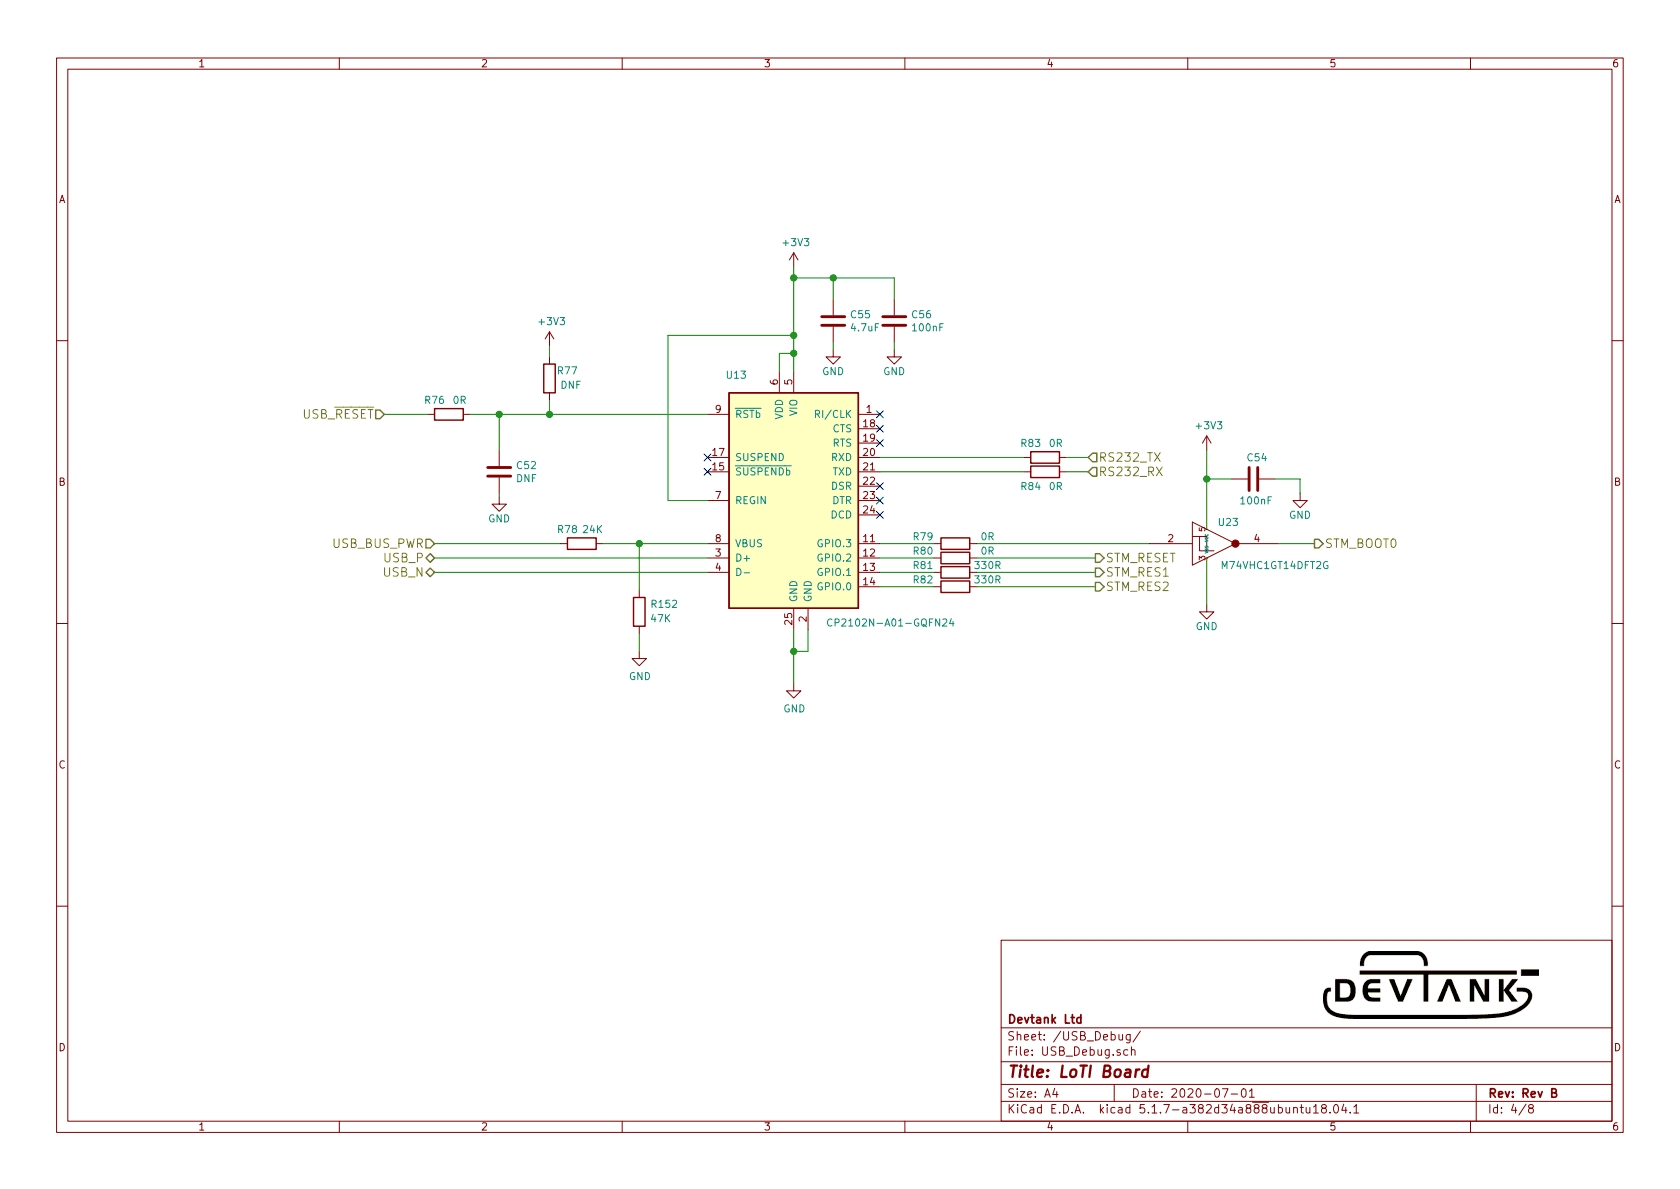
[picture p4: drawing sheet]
EESchema Schematic File Version 4
EELAYER 30 0
EELAYER END
$Descr A4 11693 8268
encoding utf-8
Sheet 4 8
Title "LoTI Board"
Date "2020-07-01"
Rev "Rev B"
Comp "Devtank Ltd"
Comment1 ""
Comment2 ""
Comment3 ""
Comment4 ""
$EndDescr
Text HLabel 7575 3275 2    60   Input ~ 0
RS232_RX
Text HLabel 7575 3175 2    60   Input ~ 0
RS232_TX
Text HLabel 3025 3875 0    60   BiDi ~ 0
USB_P
Text HLabel 3025 3975 0    60   BiDi ~ 0
USB_N
$Comp
L LoTI_Board-rescue:CP2102N-A01-GQFN24-silabs U13
U 1 1
P 5525 3475
F 0 "U13" H 5125 4350 50  0000 C CNN
F 1 "CP2102N-A01-GQFN24" H 6200 2625 50  0000 C CNN
F 2 "Package_DFN_QFN:QFN-24-1EP_4x4mm_P0.5mm_EP2.6x2.6mm_ThermalVias" H 5975 2675 50  0001 L CNN
F 3 "http://www.silabs.com/support%20documents/technicaldocs/cp2102n-datasheet.pdf" H 5575 2425 50  0001 C CNN
F 4 "118-007" H 5525 3475 50  0001 C CNN "Devtank"
	1    5525 3475
	1    0    0    -1  
$EndComp
$Comp
L power:GND #PWR0136
U 1 1
P 5525 4750
F 0 "#PWR0136" H 5525 4500 50  0001 C CNN
F 1 "GND" H 5530 4577 50  0000 C CNN
F 2 "" H 5525 4750 50  0001 C CNN
F 3 "" H 5525 4750 50  0001 C CNN
	1    5525 4750
	1    0    0    -1  
$EndComp
Wire Wire Line
	5525 4750 5525 4525
Wire Wire Line
	5625 4375 5625 4525
Wire Wire Line
	5625 4525 5525 4525
Connection ~ 5525 4525
Wire Wire Line
	5525 4525 5525 4375
$Comp
L power:+3V3 #PWR0135
U 1 1
P 5525 1850
F 0 "#PWR0135" H 5525 1700 50  0001 C CNN
F 1 "+3V3" H 5540 2023 50  0000 C CNN
F 2 "" H 5525 1850 50  0001 C CNN
F 3 "" H 5525 1850 50  0001 C CNN
	1    5525 1850
	1    0    0    -1  
$EndComp
Wire Wire Line
	5525 1850 5525 1925
Wire Wire Line
	5425 2575 5425 2450
Wire Wire Line
	5425 2450 5525 2450
Connection ~ 5525 2450
Wire Wire Line
	5525 2450 5525 2575
Wire Wire Line
	4925 3475 4650 3475
Wire Wire Line
	4650 2325 5525 2325
Connection ~ 5525 2325
Wire Wire Line
	5525 2325 5525 2450
$Comp
L LoTI_Board-rescue:R-device R78
U 1 1
P 4050 3775
F 0 "R78" V 3950 3675 50  0000 C CNN
F 1 "24K" V 3950 3850 50  0000 C CNN
F 2 "Resistor_SMD:R_0603_1608Metric" V 3980 3775 50  0001 C CNN
F 3 "" H 4050 3775 50  0001 C CNN
F 4 "101-005" V 4050 3775 50  0001 C CNN "Devtank"
	1    4050 3775
	0    1    1    0   
$EndComp
Wire Wire Line
	4925 3775 4450 3775
Text HLabel 3025 3775 0    60   Input ~ 0
USB_BUS_PWR
Text HLabel 2675 2875 0    60   Input ~ 0
USB_~RESET
Wire Wire Line
	2675 2875 2975 2875
$Comp
L LoTI_Board-rescue:R-device R?
U 1 1
P 6650 3975
AR Path="/589A1B39/5C3AE29F" Ref="R?"  Part="1" 
AR Path="/5AFBC859/5C3AE29F" Ref="R?"  Part="1" 
AR Path="/5CA829FD/5C3AE29F" Ref="R81"  Part="1" 
F 0 "R81" V 6600 3750 50  0000 C CNN
F 1 "330R" V 6600 4200 50  0000 C CNN
F 2 "Resistor_SMD:R_0603_1608Metric" V 6580 3975 50  0001 C CNN
F 3 "" H 6650 3975 50  0000 C CNN
F 4 "101-024" V 6650 3975 60  0001 C CNN "Devtank"
	1    6650 3975
	0    1    1    0   
$EndComp
$Comp
L LoTI_Board-rescue:R-device R?
U 1 1
P 6650 4075
AR Path="/589A1B39/5C3AF9C1" Ref="R?"  Part="1" 
AR Path="/5AFBC859/5C3AF9C1" Ref="R?"  Part="1" 
AR Path="/5CA829FD/5C3AF9C1" Ref="R82"  Part="1" 
F 0 "R82" V 6600 3850 50  0000 C CNN
F 1 "330R" V 6600 4300 50  0000 C CNN
F 2 "Resistor_SMD:R_0603_1608Metric" V 6580 4075 50  0001 C CNN
F 3 "" H 6650 4075 50  0000 C CNN
F 4 "101-024" V 6650 4075 60  0001 C CNN "Devtank"
	1    6650 4075
	0    1    1    0   
$EndComp
Wire Wire Line
	6500 4075 6125 4075
Wire Wire Line
	6125 3175 7125 3175
Wire Wire Line
	6125 3275 7125 3275
$Comp
L LoTI_Board-rescue:R-device R83
U 1 1
P 7275 3175
F 0 "R83" V 7175 3075 50  0000 C CNN
F 1 "0R" V 7175 3250 50  0000 C CNN
F 2 "Resistor_SMD:R_0603_1608Metric" V 7205 3175 50  0001 C CNN
F 3 "" H 7275 3175 50  0001 C CNN
F 4 "101-005" V 7275 3175 50  0001 C CNN "Devtank"
	1    7275 3175
	0    1    1    0   
$EndComp
$Comp
L LoTI_Board-rescue:R-device R84
U 1 1
P 7275 3275
F 0 "R84" V 7375 3175 50  0000 C CNN
F 1 "0R" V 7375 3350 50  0000 C CNN
F 2 "Resistor_SMD:R_0603_1608Metric" V 7205 3275 50  0001 C CNN
F 3 "" H 7275 3275 50  0001 C CNN
F 4 "101-005" V 7275 3275 50  0001 C CNN "Devtank"
	1    7275 3275
	0    1    1    0   
$EndComp
Wire Wire Line
	7575 3175 7425 3175
Wire Wire Line
	7425 3275 7575 3275
$Comp
L LoTI_Board-rescue:R-device R76
U 1 1
P 3125 2875
F 0 "R76" V 3025 2775 50  0000 C CNN
F 1 "0R" V 3025 2950 50  0000 C CNN
F 2 "Resistor_SMD:R_0603_1608Metric" V 3055 2875 50  0001 C CNN
F 3 "" H 3125 2875 50  0001 C CNN
F 4 "101-005" V 3125 2875 50  0001 C CNN "Devtank"
	1    3125 2875
	0    1    1    0   
$EndComp
$Comp
L LoTI_Board-rescue:R-device R77
U 1 1
P 3825 2625
F 0 "R77" H 3700 2575 50  0000 C CNN
F 1 "DNF" H 3675 2675 50  0000 C CNN
F 2 "Resistor_SMD:R_0603_1608Metric" V 3755 2625 50  0001 C CNN
F 3 "" H 3825 2625 50  0001 C CNN
	1    3825 2625
	-1   0    0    1   
$EndComp
Wire Wire Line
	3825 2775 3825 2875
Connection ~ 3825 2875
Wire Wire Line
	3825 2875 4925 2875
$Comp
L power:+3V3 #PWR0132
U 1 1
P 3825 2400
F 0 "#PWR0132" H 3825 2250 50  0001 C CNN
F 1 "+3V3" H 3840 2573 50  0000 C CNN
F 2 "" H 3825 2400 50  0001 C CNN
F 3 "" H 3825 2400 50  0001 C CNN
	1    3825 2400
	1    0    0    -1  
$EndComp
Wire Wire Line
	3825 2400 3825 2475
$Comp
L LoTI_Board-rescue:C-device C55
U 1 1
P 5800 2225
F 0 "C55" H 5915 2271 50  0000 L CNN
F 1 "4.7uF" H 5915 2180 50  0000 L CNN
F 2 "Capacitor_SMD:C_0805_2012Metric" H 5838 2075 50  0001 C CNN
F 3 "" H 5800 2225 50  0001 C CNN
F 4 "105-007" H 5800 2225 50  0001 C CNN "Devtank"
	1    5800 2225
	1    0    0    -1  
$EndComp
$Comp
L LoTI_Board-rescue:C-device C56
U 1 1
P 6225 2225
F 0 "C56" H 6340 2271 50  0000 L CNN
F 1 "100nF" H 6340 2180 50  0000 L CNN
F 2 "Capacitor_SMD:C_0603_1608Metric" H 6263 2075 50  0001 C CNN
F 3 "" H 6225 2225 50  0001 C CNN
F 4 "105-002" H 6225 2225 50  0001 C CNN "Devtank"
	1    6225 2225
	1    0    0    -1  
$EndComp
Wire Wire Line
	5800 2075 5800 1925
Wire Wire Line
	5800 1925 5525 1925
Connection ~ 5525 1925
Wire Wire Line
	5525 1925 5525 2325
Wire Wire Line
	6225 2075 6225 1925
Wire Wire Line
	6225 1925 5800 1925
Connection ~ 5800 1925
$Comp
L power:GND #PWR0137
U 1 1
P 5800 2425
F 0 "#PWR0137" H 5800 2175 50  0001 C CNN
F 1 "GND" H 5800 2275 50  0000 C CNN
F 2 "" H 5800 2425 50  0001 C CNN
F 3 "" H 5800 2425 50  0001 C CNN
	1    5800 2425
	1    0    0    -1  
$EndComp
$Comp
L power:GND #PWR0138
U 1 1
P 6225 2425
F 0 "#PWR0138" H 6225 2175 50  0001 C CNN
F 1 "GND" H 6225 2275 50  0000 C CNN
F 2 "" H 6225 2425 50  0001 C CNN
F 3 "" H 6225 2425 50  0001 C CNN
	1    6225 2425
	1    0    0    -1  
$EndComp
Wire Wire Line
	6225 2425 6225 2375
Wire Wire Line
	5800 2375 5800 2425
NoConn ~ 4925 3175
NoConn ~ 4925 3275
NoConn ~ 6125 2875
NoConn ~ 6125 2975
NoConn ~ 6125 3075
NoConn ~ 6125 3375
NoConn ~ 6125 3475
NoConn ~ 6125 3575
$Comp
L LoTI_Board-rescue:C-device C?
U 1 1
P 3475 3275
AR Path="/5AFBC859/5CA83BDF" Ref="C?"  Part="1" 
AR Path="/5A951BF0/5CA83BDF" Ref="C?"  Part="1" 
AR Path="/5CA829FD/5CA83BDF" Ref="C52"  Part="1" 
F 0 "C52" H 3590 3321 50  0000 L CNN
F 1 "DNF" H 3590 3230 50  0000 L CNN
F 2 "Capacitor_SMD:C_0603_1608Metric" H 3513 3125 50  0001 C CNN
F 3 "" H 3475 3275 50  0001 C CNN
	1    3475 3275
	1    0    0    -1  
$EndComp
Wire Wire Line
	3275 2875 3475 2875
$Comp
L power:GND #PWR0131
U 1 1
P 3475 3450
F 0 "#PWR0131" H 3475 3200 50  0001 C CNN
F 1 "GND" H 3475 3300 50  0000 C CNN
F 2 "" H 3475 3450 50  0001 C CNN
F 3 "" H 3475 3450 50  0001 C CNN
	1    3475 3450
	1    0    0    -1  
$EndComp
Wire Wire Line
	3025 3775 3900 3775
Wire Wire Line
	3475 3425 3475 3450
Wire Wire Line
	3475 2875 3475 3125
Connection ~ 3475 2875
Wire Wire Line
	3475 2875 3825 2875
Wire Wire Line
	6125 3975 6500 3975
$Comp
L LoTI_Board-rescue:R-device R?
U 1 1
P 6650 3875
AR Path="/589A1B39/5CA8BD2A" Ref="R?"  Part="1" 
AR Path="/5AFBC859/5CA8BD2A" Ref="R?"  Part="1" 
AR Path="/5CA829FD/5CA8BD2A" Ref="R80"  Part="1" 
F 0 "R80" V 6600 3650 50  0000 C CNN
F 1 "0R" V 6600 4100 50  0000 C CNN
F 2 "Resistor_SMD:R_0603_1608Metric" V 6580 3875 50  0001 C CNN
F 3 "" H 6650 3875 50  0000 C CNN
F 4 "101-005" V 6650 3875 60  0001 C CNN "Devtank"
	1    6650 3875
	0    1    1    0   
$EndComp
Wire Wire Line
	6125 3875 6500 3875
$Comp
L LoTI_Board-rescue:R-device R?
U 1 1
P 6650 3775
AR Path="/589A1B39/5CA8CA4A" Ref="R?"  Part="1" 
AR Path="/5AFBC859/5CA8CA4A" Ref="R?"  Part="1" 
AR Path="/5CA829FD/5CA8CA4A" Ref="R79"  Part="1" 
F 0 "R79" V 6600 3550 50  0000 C CNN
F 1 "0R" V 6600 4000 50  0000 C CNN
F 2 "Resistor_SMD:R_0603_1608Metric" V 6580 3775 50  0001 C CNN
F 3 "" H 6650 3775 50  0000 C CNN
F 4 "101-005" V 6650 3775 60  0001 C CNN "Devtank"
	1    6650 3775
	0    1    1    0   
$EndComp
Wire Wire Line
	6125 3775 6500 3775
Wire Wire Line
	6800 3875 7625 3875
Wire Wire Line
	6800 3975 7625 3975
Wire Wire Line
	6800 4075 7625 4075
Text HLabel 9150 3775 2    60   Output ~ 0
STM_BOOT0
Text HLabel 7625 3875 2    60   Output ~ 0
STM_RESET
Text HLabel 7625 3975 2    60   Output ~ 0
STM_RES1
Text HLabel 7625 4075 2    60   Output ~ 0
STM_RES2
Wire Wire Line
	3025 3875 4925 3875
Wire Wire Line
	3025 3975 4925 3975
Wire Wire Line
	4650 2325 4650 3475
$Comp
L LoTI_Board-rescue:R-device R152
U 1 1
P 4450 4250
F 0 "R152" H 4275 4200 50  0000 C CNN
F 1 "47K" H 4300 4300 50  0000 C CNN
F 2 "Resistor_SMD:R_0603_1608Metric" V 4380 4250 50  0001 C CNN
F 3 "" H 4450 4250 50  0001 C CNN
	1    4450 4250
	-1   0    0    1   
$EndComp
Wire Wire Line
	4450 3775 4450 4100
Connection ~ 4450 3775
Wire Wire Line
	4450 3775 4200 3775
$Comp
L power:GND #PWR037
U 1 1
P 4450 4525
F 0 "#PWR037" H 4450 4275 50  0001 C CNN
F 1 "GND" H 4455 4352 50  0000 C CNN
F 2 "" H 4450 4525 50  0001 C CNN
F 3 "" H 4450 4525 50  0001 C CNN
	1    4450 4525
	1    0    0    -1  
$EndComp
Wire Wire Line
	4450 4400 4450 4525
$Comp
L Devtank:NL17SZ14 U23
U 1 1
P 8450 3775
F 0 "U23" H 8550 3925 50  0000 C CNN
F 1 "M74VHC1GT14DFT2G" H 8875 3625 50  0000 C CNN
F 2 "Package_TO_SOT_SMD:SOT-353_SC-70-5" H 8450 3775 60  0001 C CNN
F 3 "" H 8450 3775 60  0001 C CNN
	1    8450 3775
	1    0    0    -1  
$EndComp
Wire Wire Line
	6800 3775 8000 3775
Wire Wire Line
	9150 3775 8900 3775
$Comp
L LoTI_Board-rescue:C-device C54
U 1 1
P 8725 3325
F 0 "C54" V 8575 3275 50  0000 L CNN
F 1 "100nF" V 8875 3225 50  0000 L CNN
F 2 "Capacitor_SMD:C_0603_1608Metric" H 8763 3175 50  0001 C CNN
F 3 "" H 8725 3325 50  0001 C CNN
F 4 "105-002" H 8725 3325 50  0001 C CNN "Devtank"
	1    8725 3325
	0    1    1    0   
$EndComp
$Comp
L power:GND #PWR0134
U 1 1
P 9050 3425
F 0 "#PWR0134" H 9050 3175 50  0001 C CNN
F 1 "GND" H 9050 3275 50  0000 C CNN
F 2 "" H 9050 3425 50  0001 C CNN
F 3 "" H 9050 3425 50  0001 C CNN
	1    9050 3425
	1    0    0    -1  
$EndComp
$Comp
L power:+3V3 #PWR0205
U 1 1
P 8400 3125
F 0 "#PWR0205" H 8400 2975 50  0001 C CNN
F 1 "+3V3" H 8415 3298 50  0000 C CNN
F 2 "" H 8400 3125 50  0001 C CNN
F 3 "" H 8400 3125 50  0001 C CNN
	1    8400 3125
	1    0    0    -1  
$EndComp
Wire Wire Line
	8400 3125 8400 3325
$Comp
L power:GND #PWR0208
U 1 1
P 8400 4200
F 0 "#PWR0208" H 8400 3950 50  0001 C CNN
F 1 "GND" H 8400 4050 50  0000 C CNN
F 2 "" H 8400 4200 50  0001 C CNN
F 3 "" H 8400 4200 50  0001 C CNN
	1    8400 4200
	1    0    0    -1  
$EndComp
Wire Wire Line
	8400 4200 8400 3875
Wire Wire Line
	8575 3325 8400 3325
Connection ~ 8400 3325
Wire Wire Line
	8400 3325 8400 3675
Wire Wire Line
	9050 3425 9050 3325
Wire Wire Line
	9050 3325 8875 3325
$EndSCHEMATC
